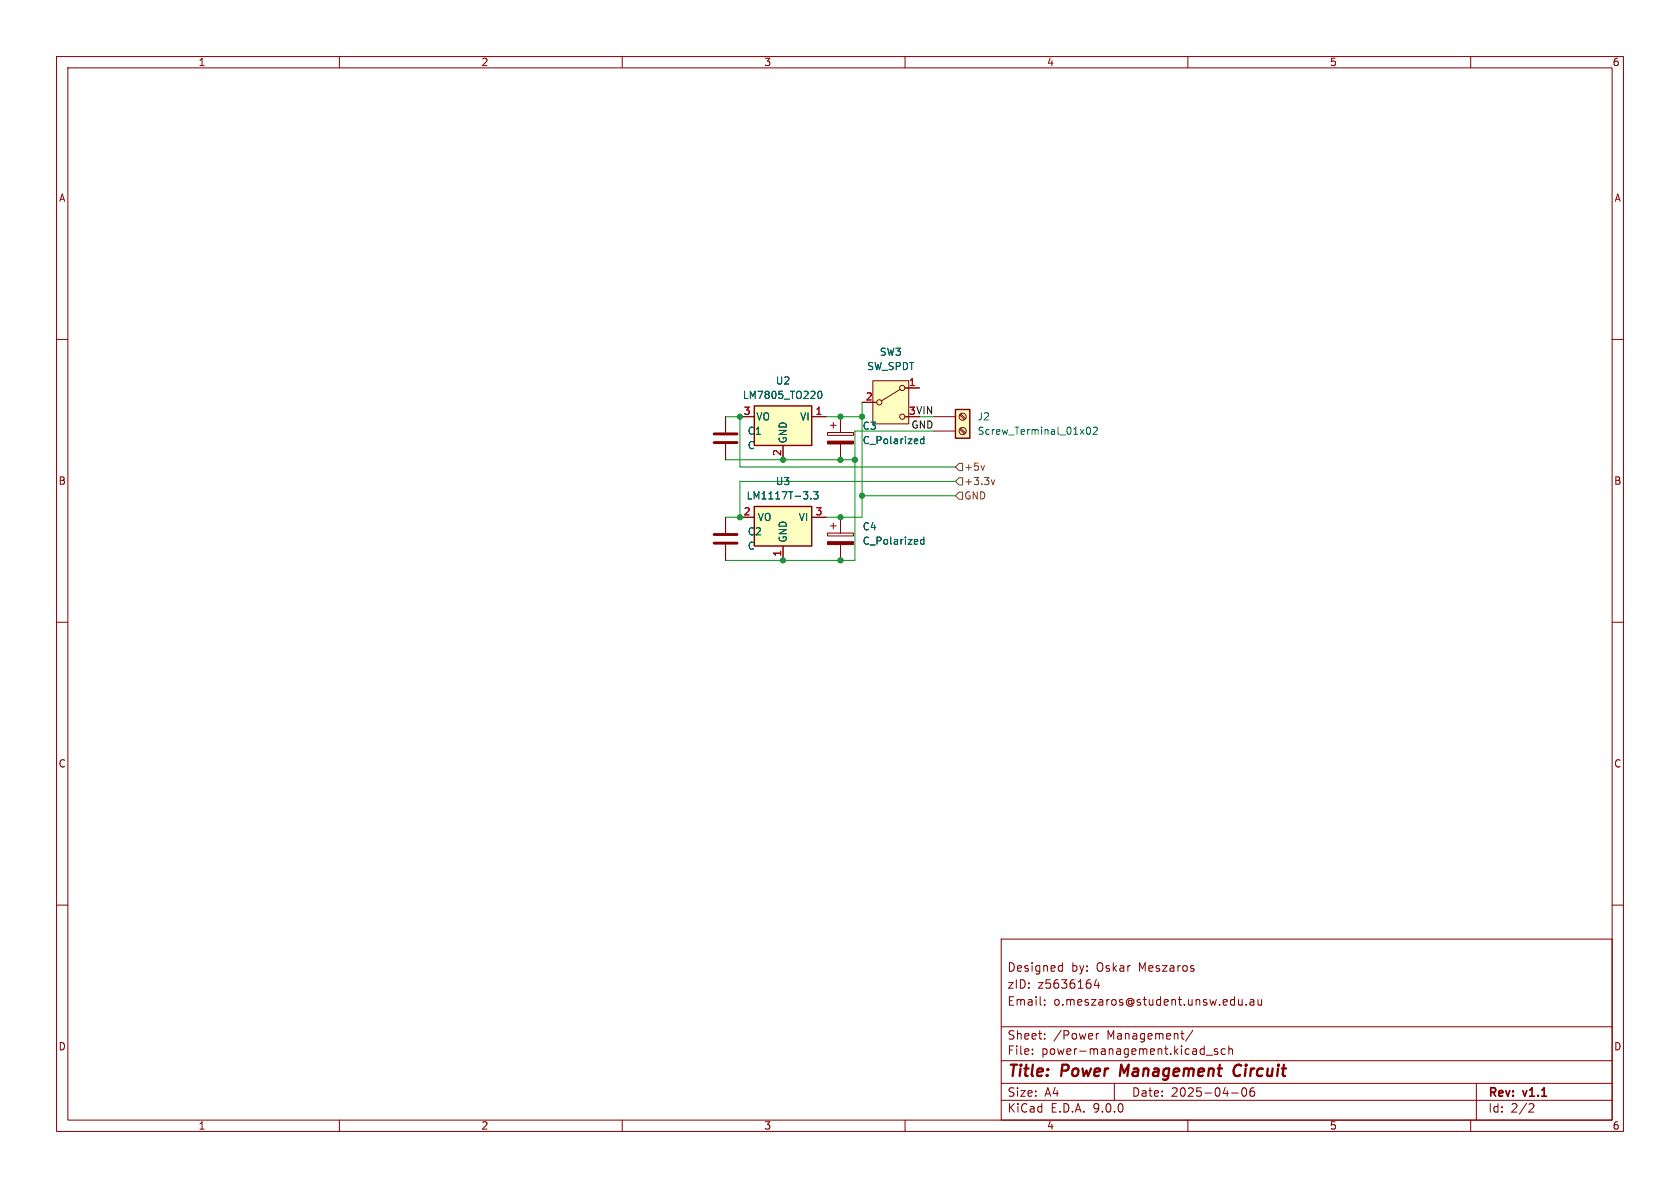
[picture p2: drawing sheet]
<svg xmlns="http://www.w3.org/2000/svg" width="297mm" height="210mm" viewBox="0 0 297 210" stroke-linecap="round" stroke-linejoin="round" font-family="sans-serif">
<g fill="none" stroke="#840000" stroke-width=".18">
<path d="M10 10h277v190h-277zM12 12h273v186h-273zM60 10v2M110 10v2M160 10v2M210 10v2M260 10v2M10 60h2M285 60h2M10 110h2M285 110h2M10 160h2"/>
<path d="M177 166h108v32h-108zM184.7 176.8v.1M184.7 177.6v.1M187.4 170.7l.4 .1M187.8 170.2v1.5M187.8 171.6l-.4 .1M193.8 173.1l-.3 1.1h.9M194.2 173.7v1M219 177.5l.2 .2 .4-.1M219.6 176.7v1M220.3 177.6v.1M221 176.8h.6l.1 .9"/>
<path d="M221.7 177.1h-.5a.29 .29 0 0 0-.2 .3 .29 .29 0 0 0 .2 .3l.5-.1M222.4 176.7l.1 .9 .3 .1 .2-.1M223 176.7v1M285 160h2M60 198v2M110 198v2M160 198v2M177 194.5h108M177 191.5h108M177 187.5h108M177 181.5h108M182.5 186.3v.1"/>
<path d="M182.5 185.5v.1M184.7 183.6v.1M184.7 182.8v.1M193.8 182.7v1M194.2 182.7l-.2 .1-.2 .2M197 191.5v3M208.7 182.7h.6M209.2 183.7h.1M210 198v2M210.9 182.1l-1.3 2M213.2 186.5h1.2M215.2 185.5l-.3-.1-.2 .2v.2l.5 .2v.3h-.5"/>
<path d="M216.6 185.5l-.4-.1-.3 .3v.4l.1 .2h.6M217.2 185.5l.3-.1 .3 .1 .1 .9M217.2 184.9v1.5M217.7 193.2h1.2M219.7 192.4l.2-.1a.81 .81 0 0 1 .6 .6 .81 .81 0 0 1-.3 .8l-.2 .1a.81 .81 0 0 1-.3-1.4zM221.7 192.3a.59 .59 0 0 0-.7 .6v.6l.1 .2 .4 .1 .2-.1 .1-.5-.1-.3h-.5l-.2 .3M260 198v2M261 191.5v6.5M270.5 195.1l.5 .1 .2 .3-1 1.1h1"/>
</g>
<path d="M198.2 188.2l-.2 2M219.1 188.2a1.13 1.13 0 0 0-1 .7 1.13 1.13 0 0 0 .3 1.2l.2 .1 .5-.1" fill="none" stroke="#840000" stroke-width=".4"/>
<path d="M133.3 71.8h10.2v6.9h-10.2z" fill="#ffffc2"/>
<path d="M133.3 71.8h10.2v6.9h-10.2z" fill="none" stroke="#840000" stroke-width=".25"/>
<path d="M130.8 73.7h2.5M138.4 78.7v2.6M143.5 73.7h2.5M146.3 94.2h4.6v.5h-4.6zM146.8 93h1M147.3 92.5v1M148.6 91.4v2.8M148.6 96.3v2.8" fill="none" stroke="#840000" stroke-width=".18"/>
<path d="M144.7 69.3l.2-.1a.68 .68 0 0 1 .4 .6 .68 .68 0 0 1-.4 .6l-.2-.1-.1-.4zM163.3 94.9v1.3M163.3 95.4h-.3l-.3 .2 .2 .6h.4" fill="none" stroke="#006464" stroke-width=".18"/>
<path d="M146.3 95.8h4.6v.5h-4.6z" fill="#840000" stroke="#840000" stroke-width=".18"/>
<path d="M154.3 67.3h6.4v7.6h-6.4z" fill="#ffffc2"/>
<g fill="none" stroke="#840000" stroke-width=".18">
<path d="M152.4 71.1h2.5M154.3 67.3h6.4v7.6h-6.4zM159.1 68.8l-3.3 2.1M160 68.6h2.6M160 73.7h2.6"/>
<circle cx="155.4" cy="71.1" r=".46"/>
<circle cx="159.5" cy="73.7" r=".46"/>
<circle cx="159.5" cy="68.6" r=".46"/>
</g>
<path d="M168.9 72.4h2.5v5.1h-2.5z" fill="#ffffc2"/>
<path d="M168.9 72.4h2.5v5.1h-2.5z" fill="none" stroke="#840000" stroke-width=".25"/>
<g fill="none" stroke="#840000" stroke-width=".18">
<path d="M128.3 73.7v2.8M128.3 78.5v2.8M146.3 76.5h4.6v.5h-4.6zM146.8 75.2h1M147.3 74.7v1M148.6 73.7v2.8M148.6 78.5v2.8M165.1 73.7h3.8M165.1 76.2h3.8M169.6 73.3l.9 .9M169.6 75.9l.9 .8M169.8 73.2l.9 .8"/>
<path d="M169.8 75.7l.9 .8"/>
<circle cx="170.2" cy="73.7" r=".63"/>
<circle cx="170.2" cy="76.2" r=".63"/>
</g>
<path d="M163.3 77.2v1.2M163.3 77.6h-.3l-.3 .2 .2 .6h.4M192.2 75.6l.2-.1a.68 .68 0 0 1 .4 .6 .68 .68 0 0 1-.4 .7l-.2-.1-.1-.4zM193.3 75.6l.5-.1 .2 .4-.8 .9h.8" fill="none" stroke="#006464" stroke-width=".18"/>
<path d="M126.2 76.7h4.1M126.2 78.2h4.1" fill="none" stroke="#840000" stroke-width=".51"/>
<path d="M146.3 78h4.6v.5h-4.6z" fill="#840000" stroke="#840000" stroke-width=".18"/>
<path d="M133.3 89.5h10.2v7h-10.2z" fill="#ffffc2"/>
<path d="M133.3 89.5h10.2v7h-10.2z" fill="none" stroke="#840000" stroke-width=".25"/>
<g fill="none" stroke="#840000" stroke-width=".18">
<path d="M128.3 73.7v2.8M128.3 78.5v2.8M130.8 73.7h2.5M138.4 78.7v2.6M143.5 73.7h2.5M148.6 73.7v2.8M148.6 78.5v2.8M152.4 71.1h2.5M160 73.7h2.6M160 68.6h2.6M128.3 91.4v2.8M128.3 96.3v2.8"/>
<path d="M130.8 91.4h2.5M138.4 96.5v2.6M143.5 91.4h2.5M148.6 91.4v2.8M148.6 96.3v2.8"/>
</g>
<path d="M144.7 69.3l.2-.1a.68 .68 0 0 1 .4 .6 .68 .68 0 0 1-.4 .6l-.2-.1-.1-.4zM163.3 77.2v1.2M163.3 77.6h-.3l-.3 .2 .2 .6h.4M143.4 88.1v.1M143.8 86.9h.8l-.4 .5 .4 .1v.6l-.2 .1-.6-.1M163.3 94.9v1.3M163.3 95.4h-.3l-.3 .2 .2 .6h.4" fill="none" stroke="#006464" stroke-width=".18"/>
<path d="M126.2 94.5h4.1M126.2 96h4.1" fill="none" stroke="#840000" stroke-width=".51"/>
<path d="M169.5 81.9h.7v1.3h-.7l-.6-.6zM169.5 84.5h.7v1.2h-.7l-.6-.6zM169.5 87h.7v1.3h-.7l-.6-.7zM174 82.3l-.3 .8M175.2 84.8l.4 .9 .3-.9" fill="none" stroke="#725600" stroke-width=".18"/>
<path d="M128.3 73.7h2.5v8.9h38.1M146 73.7h6.4M152.4 71.1v20.3h-6.4M165.1 76.2h-14v22.9h-22.8M128.3 81.3h22.8M152.4 87.6h16.5M168.9 85.1h-38.1v6.3h-2.5" fill="none" stroke="#009600" stroke-width=".18"/>
<g fill="#009600" stroke="#009600" stroke-width=".18">
<circle cx="130.8" cy="91.4" r=".46"/>
<circle cx="148.6" cy="91.4" r=".46"/>
<circle cx="148.6" cy="99.1" r=".46"/>
<circle cx="138.4" cy="99.1" r=".46"/>
<circle cx="138.4" cy="81.3" r=".46"/>
<circle cx="130.8" cy="73.7" r=".46"/>
<circle cx="148.6" cy="81.3" r=".46"/>
<circle cx="152.4" cy="87.6" r=".46"/>
<circle cx="151.1" cy="81.3" r=".46"/>
<circle cx="148.6" cy="73.7" r=".46"/>
<circle cx="152.4" cy="73.7" r=".46"/>
</g>
<g font-size="2.8" fill="#840000">
<text x="178" y="190.9">Title:</text>
<text x="187.7" y="190.9">Power</text>
<text x="198.8" y="190.9">Management</text>
<text x="219.7" y="190.9">Circuit</text>
</g>
<g font-size="2.1" fill="#840000">
<text x="178" y="172">Designed</text>
<text x="189.4" y="172">by:</text>
<text x="193.9" y="172">Oskar</text>
<text x="201.5" y="172">Meszaros</text>
<text x="178" y="178">Email:</text>
<text x="178" y="175">zID:</text>
<text x="183.4" y="175">z5636164</text>
<text x="186.2" y="178">o.meszaros@student.unsw.edu.au</text>
<text x="178" y="184">Sheet:</text>
<text x="186.2" y="184">/Power</text>
<text x="195.7" y="184">Management/</text>
<text x="178" y="186.7">File:</text>
<text x="184.1" y="186.7">power-management.kicad_sch</text>
<text x="178" y="196.9">KiCad</text>
<text x="178" y="194.1">Size:</text>
<text x="184.7" y="194.1">A4</text>
<text x="185.7" y="196.9">E.D.A.</text>
<text x="193.3" y="196.9">9.0.0</text>
<text x="200" y="194.1">Date:</text>
<text x="207" y="194.1">2025-04-06</text>
<text x="263" y="194.3">Rev:</text>
<text x="263" y="196.9">Id:</text>
<text x="267.1" y="196.9">2/2</text>
<text x="269.4" y="194.3">v1.1</text>
</g>
<g font-size="1.8" fill="#840000">
<text x="35" y="11.9">1</text>
<text x="85" y="11.9">2</text>
<text x="135" y="11.9">3</text>
<text x="185" y="11.9">4</text>
<text x="235" y="11.9">5</text>
<text x="285" y="11.9">6</text>
<text x="10.3" y="35.9">A</text>
<text x="285.3" y="35.9">A</text>
<text x="10.3" y="85.9">B</text>
<text x="285.3" y="85.9">B</text>
<text x="10.3" y="135.9">C</text>
<text x="285.3" y="135.9">C</text>
<text x="10.3" y="185.9">D</text>
<text x="285.3" y="185.9">D</text>
<text x="35" y="199.9">1</text>
<text x="85" y="199.9">2</text>
<text x="135" y="199.9">3</text>
<text x="185" y="199.9">4</text>
<text x="235" y="199.9">5</text>
<text x="285" y="199.9">6</text>
</g>
<g font-size="1.8" fill="#006464">
<text x="153.2" y="65.6">SW_SPDT</text>
<text x="155.4" y="63.1">SW3</text>
<text x="131.2" y="70.7">LM7805_TO220</text>
<text x="137.1" y="68.2">U2</text>
<text x="132.1" y="77.1">C1</text>
<text x="133.6" y="74.5">VO</text>
<text x="141.4" y="74.5">VI</text>
<text x="152.4" y="76.2">C3</text>
<text x="172.7" y="74.5">J2</text>
<text x="172.7" y="77.1">Screw_Terminal_01x02</text>
<text x="132.1" y="79.6">C</text>
<text x="139.3" y="78.5" transform="rotate(-90 139.3 78.5)">GND</text>
<text x="152.4" y="78.7">C_Polarized</text>
<text x="131.9" y="88.5">LM1117T-3.3</text>
<text x="137.1" y="86">U3</text>
<text x="132.1" y="94.8">C2</text>
<text x="133.9" y="92.3">VO</text>
<text x="141.1" y="92.3">VI</text>
<text x="152.4" y="94">C4</text>
<text x="132.1" y="97.4">C</text>
<text x="139.3" y="96" transform="rotate(-90 139.3 96)">GND</text>
<text x="152.4" y="96.5">C_Polarized</text>
</g>
<g font-size="1.8" fill="#a90000">
<text x="153" y="70.9">2</text>
<text x="160.6" y="68.3">1</text>
<text x="131.4" y="73.4">3</text>
<text x="144.1" y="73.4">1</text>
<text x="160.6" y="73.4">3</text>
<text x="138.2" y="80.7" transform="rotate(-90 138.2 80.7)">2</text>
<text x="131.4" y="91.2">2</text>
<text x="144.1" y="91.2">3</text>
<text x="138.2" y="98.5" transform="rotate(-90 138.2 98.5)">1</text>
</g>
<text font-size="1.8" fill="#009600" x="160.6" y="73.4">3 VIN</text>
<text font-size="1.8" fill="#0f0f0f" x="161" y="75.9">GND</text>
<g font-size="1.8" fill="#725600">
<text x="170.4" y="83.4">+5v</text>
<text x="170.4" y="86">+3.3v</text>
<text x="170.4" y="88.5">GND</text>
</g>
</svg>
